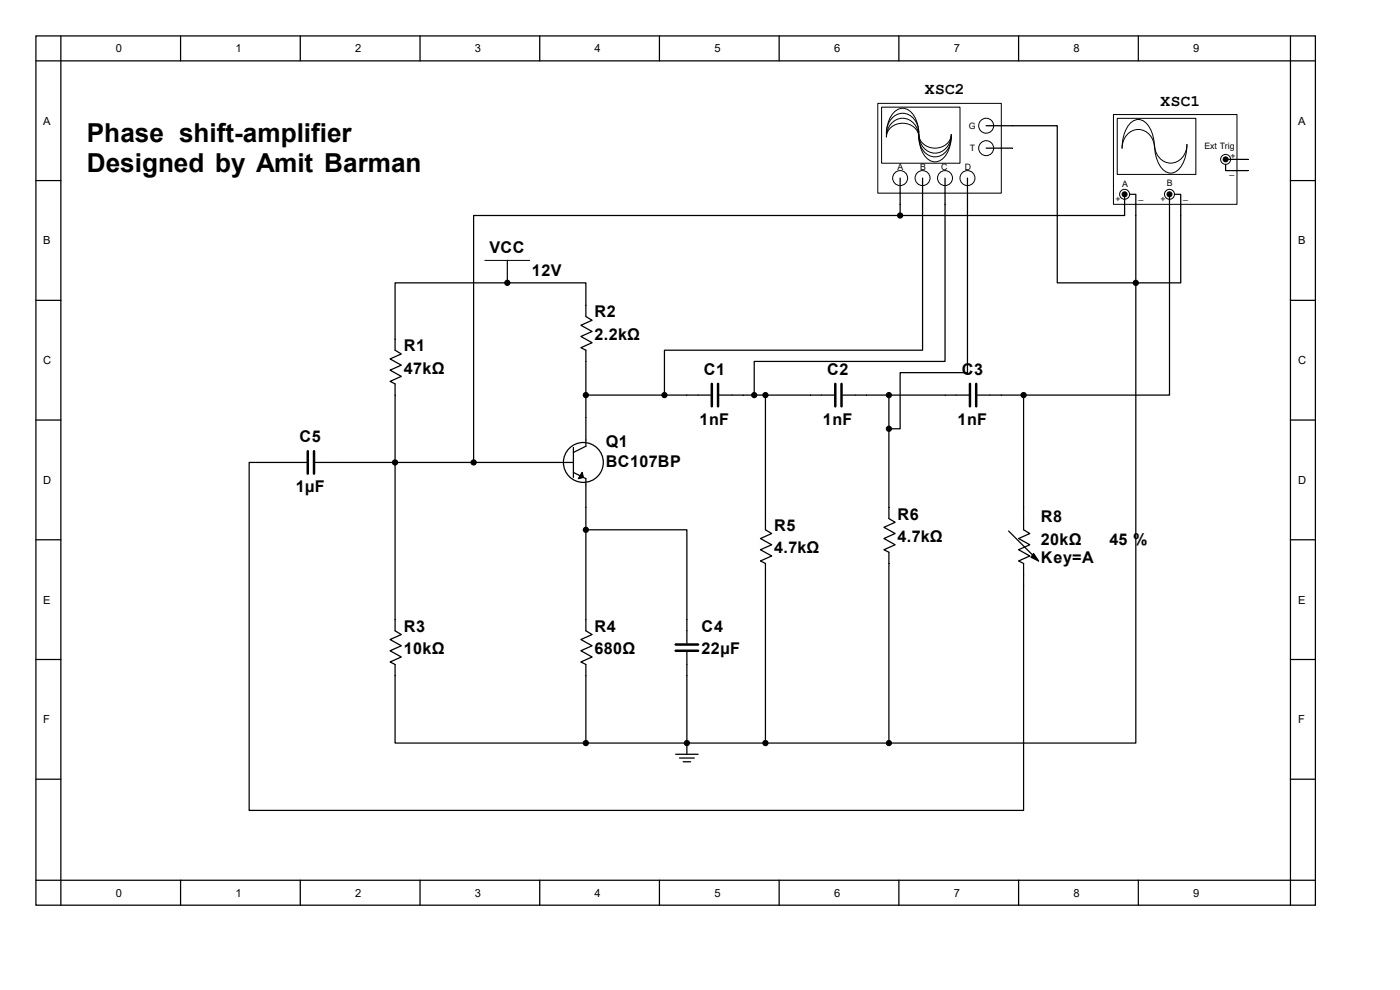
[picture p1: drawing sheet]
<svg xmlns="http://www.w3.org/2000/svg" width="297mm" height="210mm" viewBox="0 0 297 210" stroke-linecap="round" stroke-linejoin="round" font-family="sans-serif">
<g fill="none" stroke="#000" stroke-width=".26">
<path d="M7.6 7.6h271.5v184.4h-271.5zM7.6 12.9h271.5M12.9 7.6v184.4M38.3 7.6v5.3M63.7 7.6v5.3M89.1 7.6v5.3M114.5 7.6v5.3M139.9 7.6v5.3M165.3 7.6v5.3M190.7 7.6v5.3M216.1 7.6v5.3M241.5 7.6v5.3"/>
<path d="M273.8 7.6v184.4M7.6 38.3h5.3M273.8 38.3h5.3M107.6 55.2v4.8M7.6 63.7h5.3M107.6 60h-23.8v14.3l1.3 .8-2.3 1 2.3 1.4-2.3 1 2.3 1.3-2.3 1.1 1 .5v52.4l1.3 .8-2.3 1.1 2.3 1.3-2.3 1 2.3 1.4-2.3 1 1 .6v16.6h40.5M107.6 60h16.7v7.1l1.3 .8-2.4 1.1 2.4 1.3-2.4 1.1 2.4 1.3-2.4 1.1 1.1 .5v20.4l-2.7 1.3M107.6 60h.1M273.8 63.7h5.3M7.6 89.1h5.3M65 98.1h-12.1v73.8h164.3v-52.4l-1.1-.5 2.4-1.1-2.4-1.3 2.4-1-2.4-1.4 2.4-1-1.3-.8v-4.8M66.9 98.1h54.7"/>
<path d="M121.6 94.9v6.4M145.7 83.8h5M152.6 83.8h5M176.9 83.8h-14.5v28.6l1.3 .8-2.4 1 2.4 1.4-2.4 1 2.4 1.3-2.4 1.1 1.1 .5v38.1M178.8 83.8h26.7M207.4 83.8h5M273.8 89.1h5.3M7.6 114.5h5.3M121.6 100.2l2.7 1.3v32.3l1.3 .8-2.4 1.1 2.4 1.3-2.4 1 2.4 1.4-2.4 1 1.1 .6v16.6M124.3 112.4h21.4v24.1M188.6 107.6v2.4l1.3 .8-2.4 1.1 2.4 1.3-2.4 1 2.4 1.4-2.4 1 1.1 .5v40.5h-64.3M214 112.7l6.3 6.3"/>
<path d="M273.8 114.5h5.3M7.6 139.9h5.3M145.7 138.3v21.7M273.8 139.9h5.3M145.7 157.6h.1M7.6 165.3h5.3M143.3 160h4.8M144.1 160.8h3.2M144.9 161.6h1.6M273.8 165.3h5.3M7.6 186.7h271.5M38.3 186.7v5.3"/>
<path d="M63.7 186.7v5.3M89.1 186.7v5.3M114.5 186.7v5.3M139.9 186.7v5.3M165.3 186.7v5.3M190.7 186.7v5.3M216.1 186.7v5.3M241.5 186.7v5.3"/>
<circle cx="123.8" cy="98.1" r="4.2"/>
</g>
<g fill="#000" stroke="#000" stroke-width=".26">
<path d="M123.5 100.2l.3 1.1-1.1 .2zM219.3 117.4l1 1.6-1.6-.8z"/>
<circle cx="107.6" cy="60" r=".53"/>
<circle cx="83.8" cy="98.1" r=".53"/>
<circle cx="100.5" cy="98.1" r=".53"/>
<circle cx="124.3" cy="83.8" r=".53"/>
<circle cx="162.4" cy="83.8" r=".53"/>
<circle cx="188.6" cy="83.8" r=".53"/>
<circle cx="124.3" cy="112.4" r=".53"/>
<circle cx="124.3" cy="157.6" r=".53"/>
<circle cx="145.7" cy="157.6" r=".53"/>
<circle cx="162.4" cy="157.6" r=".53"/>
<circle cx="188.6" cy="157.6" r=".53"/>
</g>
<path d="M65.3 95.7v4.8M66.6 95.7v4.8M151 81.4v4.8M152.3 81.4v4.8M177.2 81.4v4.8M178.5 81.4v4.8M205.8 81.4v4.8M207.1 81.4v4.8M143.3 136.7h4.8M143.3 138.1h4.8" fill="none" stroke="#000" stroke-width=".53"/>
<path d="M102.9 55.2h9.5" fill="none" stroke="#000" stroke-width=".21"/>
<path d="M186.3 22h26.1v19h-26.1z" fill="#fff"/>
<path d="M186.2 21.9h26.2v19.1h-26.2z" fill="none" stroke="#000" stroke-width=".21"/>
<circle cx="191" cy="37.8" r="1.59" fill="#fff" stroke="#000" stroke-width=".21"/>
<path d="M191 37.8v3.2" fill="none" stroke="#000" stroke-width=".26"/>
<circle cx="195.7" cy="37.8" r="1.59" fill="#fff" stroke="#000" stroke-width=".21"/>
<path d="M195.7 37.8v3.2" fill="none" stroke="#000" stroke-width=".26"/>
<circle cx="209.2" cy="26.7" r="1.59" fill="#fff" stroke="#000" stroke-width=".21"/>
<path d="M209.2 26.7h3.2" fill="none" stroke="#000" stroke-width=".26"/>
<circle cx="209.2" cy="31.4" r="1.59" fill="#fff" stroke="#000" stroke-width=".21"/>
<path d="M209.2 31.4h3.2" fill="none" stroke="#000" stroke-width=".26"/>
<path d="M187.1 22.8h16.6v11.8h-16.6z" fill="#fff"/>
<path d="M187 22.7h16.7v11.9h-16.7zM188.1 28.5a5.5 5.5 0 0 1 2.8-5.4 2.89 2.89 0 0 1 3.2 1.8 7.8 7.8 0 0 1 .8 3.6" fill="none" stroke="#000" stroke-width=".21"/>
<circle cx="200.5" cy="37.8" r="1.59" fill="#fff" stroke="#000" stroke-width=".21"/>
<path d="M200.5 37.8v3.2" fill="none" stroke="#000" stroke-width=".26"/>
<circle cx="205.2" cy="37.8" r="1.59" fill="#fff" stroke="#000" stroke-width=".21"/>
<path d="M205.2 37.8v41.3h-14.2v11.9h-2.4M212.4 26.7h2.4M212.4 31.4h2.4M191 41v2.3M195.7 41v33.3h-54.7v9.5M200.5 41v35.7h-40.5v7.1M124.3 83.8h21.4M157.6 83.8h4.8M188.6 83.8v23.8" fill="none" stroke="#000" stroke-width=".26"/>
<path d="M188.1 28.3a3.9 3.9 0 0 1 3.4-4.3 3.9 3.9 0 0 1 3.4 4.3M189.1 26.2a3.3 3.3 0 0 1 3.5-.9 3.3 3.3 0 0 1 2.3 3v.8a3.5 3.5 0 0 0-5.3-2.5 2.85 2.85 0 0 0-1.5 2.5 4.3 4.3 0 0 1 1-2.9zM194.9 28.8a5.5 5.5 0 0 0 2.9 5.5 2.89 2.89 0 0 0 3.2-1.9 7.8 7.8 0 0 0 .8-3.6M194.9 29.1a3.9 3.9 0 0 0 3.5 4.2 3.9 3.9 0 0 0 3.4-4.2M194.9 28.5a3.5 3.5 0 0 0 5.4 2.4 2.86 2.86 0 0 0 1.5-2.4 3.5 3.5 0 0 1-1.6 3.4 3.5 3.5 0 0 1-3.8-.1 4.1 4.1 0 0 1-1.5-3.3z" fill="none" stroke="#000" stroke-width=".21"/>
<g fill="#000" stroke="#000" stroke-width=".26">
<circle cx="141" cy="83.8" r=".53"/>
<circle cx="160" cy="83.8" r=".53"/>
<circle cx="188.6" cy="91" r=".53"/>
</g>
<path d="M236.3 24.3h26.1v19h-26.1z" fill="#fff"/>
<path d="M236.2 24.3h26.2v19h-26.2z" fill="none" stroke="#000" stroke-width=".21"/>
<path d="M237.1 25.1h16.6v11.9h-16.6z" fill="#fff"/>
<path d="M237 25.1h16.7v11.9h-16.7zM239.8 26.2a2.35 2.35 0 0 1 3.9 .6 8.3 8.3 0 0 1 1.2 4.6 3.5 3.5 0 0 0-1.6-3.3 3.5 3.5 0 0 0-3.7 0 4.1 4.1 0 0 0-1.5 3.3 7.8 7.8 0 0 1 1.7-5.2zM244.9 30.6a3.5 3.5 0 0 0 1.7 3.4 3.5 3.5 0 0 0 3.7-.1 4.1 4.1 0 0 0 1.5-3.3 7.2 7.2 0 0 1-2.2 5.7 2.38 2.38 0 0 1-3.4-1 8.3 8.3 0 0 1-1.3-4.7z" fill="none" stroke="#000" stroke-width=".21"/>
<g fill="#fff" stroke="#000" stroke-width=".21">
<circle cx="248.1" cy="41.2" r="1.06"/>
<circle cx="238.6" cy="41.2" r="1.06"/>
<circle cx="260" cy="33.8" r="1.06"/>
</g>
<path d="M214.8 26.7h9.5v33.3h16.7M260 34.9v1.3h4.8M260.3 33.8h4.5M191 45.7h-90.5v52.4M191 43.3v2.4M238.6 41.7v4h-47.6M239.6 41.2h1.4v18.8M248.1 41.2v42.6h-30.9M249.2 41.2h1.3v18.8h-9.5M241 60v97.6h-52.4M212.4 83.8h4.8M217.2 83.8v23.8" fill="none" stroke="#000" stroke-width=".26"/>
<g fill="#000" stroke="#000" stroke-width=".21">
<circle cx="260" cy="33.8" r=".53"/>
<circle cx="238.6" cy="41.2" r=".53"/>
<circle cx="248.1" cy="41.2" r=".53"/>
</g>
<g fill="#000" stroke="#000" stroke-width=".26">
<circle cx="191" cy="45.7" r=".53"/>
<circle cx="241" cy="60" r=".53"/>
<circle cx="217.2" cy="83.8" r=".53"/>
</g>
<g font-size="5.5">
<text x="18.4" y="30.1">Phase shift-amplifier</text>
<text x="18.4" y="36.5">Designed by Amit Barman</text>
</g>
<g font-size="3.4">
<text x="196.2" y="20">XSC2</text>
<text x="246.2" y="22.4">XSC1</text>
<text x="103.8" y="53.6">VCC</text>
<text x="112.9" y="58.6">12V</text>
<text x="126.1" y="67.4">R2</text>
<text x="85.6" y="74.5">R1</text>
<text x="126.1" y="72.1">2.2kΩ</text>
<text x="85.6" y="79.3">47kΩ</text>
<text x="149.3" y="79.5">C1</text>
<text x="175.5" y="79.5">C2</text>
<text x="204" y="79.5">C3</text>
<text x="63.5" y="93.8">C5</text>
<text x="128.5" y="94.9">Q1</text>
<text x="148.4" y="90.1">1nF</text>
<text x="174.6" y="90.1">1nF</text>
<text x="203.2" y="90.1">1nF</text>
<text x="128.5" y="99.1">BC107BP</text>
<text x="62.7" y="104.4">1µF</text>
<text x="164.2" y="112.6">R5</text>
<text x="190.4" y="110.2">R6</text>
<text x="220.8" y="110.7">R8</text>
<text x="164.2" y="117.4">4.7kΩ</text>
<text x="190.4" y="115">4.7kΩ</text>
<text x="220.8" y="115.5">20kΩ</text>
<text x="220.8" y="119.5">Key=A</text>
<text x="235.4" y="115.5">45 %</text>
<text x="85.6" y="134">R3</text>
<text x="126.1" y="134">R4</text>
<text x="148.8" y="134">C4</text>
<text x="85.6" y="138.8">10kΩ</text>
<text x="126.1" y="138.8">680Ω</text>
<text x="148.8" y="138.8">22µF</text>
</g>
<g font-size="2.4">
<text x="24.6" y="11.1">0</text>
<text x="50" y="11.1">1</text>
<text x="75.4" y="11.1">2</text>
<text x="100.8" y="11.1">3</text>
<text x="126.2" y="11.1">4</text>
<text x="151.6" y="11.1">5</text>
<text x="177" y="11.1">6</text>
<text x="202.4" y="11.1">7</text>
<text x="227.8" y="11.1">8</text>
<text x="253.2" y="11.1">9</text>
<text x="9.2" y="26.5">A</text>
<text x="275.4" y="26.5">A</text>
<text x="9.2" y="51.9">B</text>
<text x="275.4" y="51.9">B</text>
<text x="9.2" y="77.3">C</text>
<text x="275.4" y="77.3">C</text>
<text x="9.2" y="102.7">D</text>
<text x="275.4" y="102.7">D</text>
<text x="9.2" y="128.1">E</text>
<text x="275.4" y="128.1">E</text>
<text x="9.2" y="153.5">F</text>
<text x="275.4" y="153.5">F</text>
<text x="24.6" y="190.2">0</text>
<text x="50" y="190.2">1</text>
<text x="75.4" y="190.2">2</text>
<text x="100.8" y="190.2">3</text>
<text x="126.2" y="190.2">4</text>
<text x="151.6" y="190.2">5</text>
<text x="177" y="190.2">6</text>
<text x="202.4" y="190.2">7</text>
<text x="227.8" y="190.2">8</text>
<text x="253.2" y="190.2">9</text>
</g>
<g font-size="1.9">
<text x="205.5" y="27.3">G</text>
<text x="205.8" y="32">T</text>
<text x="255.5" y="31.5">Ext Trig</text>
<text x="261" y="33.7">+</text>
<text x="190.4" y="36">A</text>
<text x="195.2" y="36">B</text>
<text x="199.6" y="36">C</text>
<text x="204.7" y="36">D</text>
<text x="238" y="39.8">A</text>
<text x="247.6" y="39.5">B</text>
<text x="260.8" y="36.8">_</text>
<text x="236.7" y="42.9">+</text>
<text x="241.5" y="42.1">_</text>
<text x="246.2" y="42.9">+</text>
<text x="251" y="42.1">_</text>
</g>
</svg>
